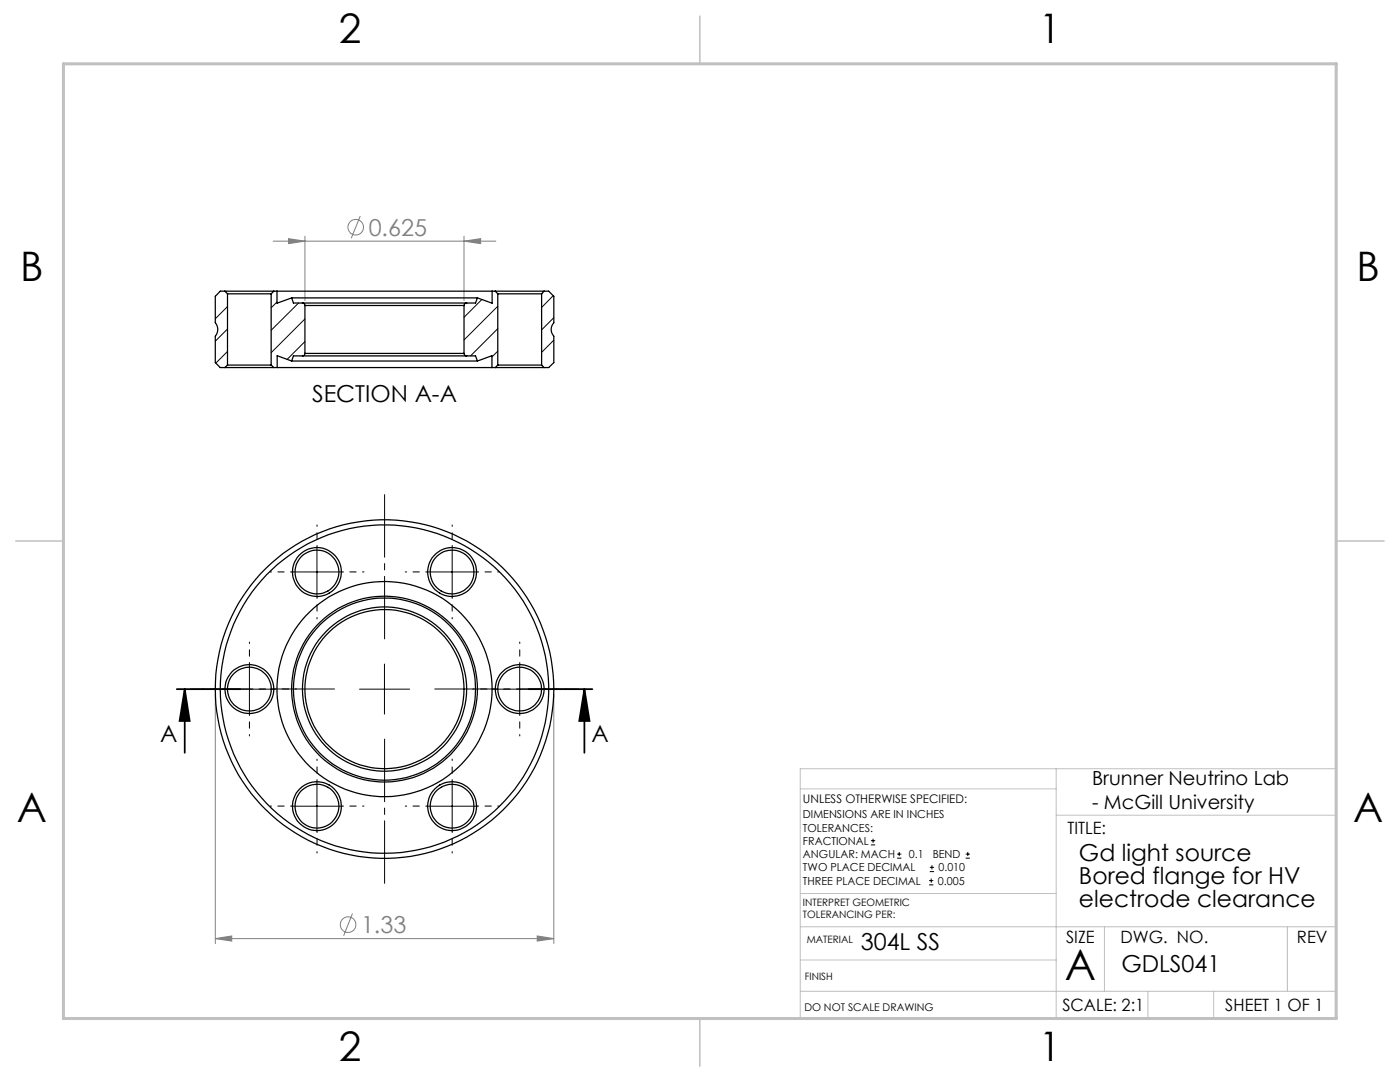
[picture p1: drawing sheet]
<svg xmlns="http://www.w3.org/2000/svg" width="279mm" height="216mm" viewBox="0 0 279 216" stroke-linecap="round" stroke-linejoin="round" font-family="sans-serif">
<g fill="none" stroke="#808080" stroke-width=".2">
<path d="M54.5 48.1h44.5M57.6 47.6l3.3 .5-3.3 .5zM60.9 47.1v12.9M71.9 43.1l-1.8 4.5M92.6 48.1l3.3-.5v1zM92.6 47.1v12.9M43 138.5v49.8M110.5 138.5v49.8M43 187.3l3.2-.5v1zM43 187.3h67.5M70.3 182.3l-1.7 4.4M107.2 186.8l3.3 .5-3.3 .5z"/>
<circle cx="71" cy="45.3" r="1.56"/>
<circle cx="69.5" cy="184.5" r="1.55"/>
</g>
<g fill="none" stroke="#000" stroke-width=".2">
<path d="M58.2 114.1h10.1M63.3 109.1v10M85.2 114.1h10M90.2 109.1v10M44.8 137.5h10M49.8 132.5v10M71.8 137.5h9.9M76.7 132.5v10M98.7 137.5h10M103.7 132.5v10M63.3 155.9v10M90.2 155.9v10"/>
<path d="M58.2 160.9h10.1M85.2 160.9h10M173.8 168.6h.9M173.8 167.7h.9M174.2 167.4v.8M179 171.2h.9M179 170.4h.9M179.5 170v.8M185.4 176.6h.9M185.4 175.7h.9M185.6 173.9h.8M185.6 173.1h.8"/>
<path d="M185.8 175.3v.8M186 172.6v.9M192.7 171.2h.9M192.7 170.4h.9M193.1 170v.8"/>
</g>
<path d="M35.3 137.5h12.7M36.9 137.5l1 6.4h-2.1zM36.9 137.5v12.7M105.5 137.5h12.7M116.6 137.5l1.1 6.4h-2.1zM116.6 137.5v12.7" fill="none" stroke="#000" stroke-width=".35"/>
<path d="M66.8 137.5h-28.8M76.8 127.5v-28.8M86.8 137.5h28.7M76.8 147.5v28.8" fill="none" stroke="#000" stroke-width=".2" stroke-dasharray="15.2 1.3 1.3 1.3" stroke-dashoffset="2.8"/>
<g fill="none" stroke="#000" stroke-width=".2" stroke-dasharray="15.2 1.3 1.3 1.3" stroke-dashoffset="15">
<path d="M58.3 114.1h-4.4M63.3 109.1v-4.3M63.3 119.1v4.4M68.3 114.1h4.3M85.2 114.1h-4.3M90.2 109.1v-4.3M90.2 119.1v4.4M95.2 114.1h4.4M44.8 137.5h-4.4M49.8 132.5v-4.4M54.8 137.5h4.3M98.7 137.5h-4.3"/>
<path d="M103.7 132.5v-4.4M108.7 137.5h4.4M49.8 142.5v4.4M63.3 155.8v-4.3M90.2 155.8v-4.3M103.7 142.5v4.4M58.3 160.8h-4.4M63.3 165.8v4.4M68.3 160.8h4.3M85.2 160.8h-4.3M90.2 165.8v4.4M95.2 160.8h4.4"/>
</g>
<path d="M159.7 157.4h51.1M210.8 153.4v49.8M159.7 178.3h51.1M210.8 162.7h55.9M159.7 184.9h107M159.7 197.8h107M159.7 191.6h51.1M220.4 184.9v12.9M229.1 197.8v5.4M242.2 197.8v5.4M256.9 184.9v12.9M26.7 203.2h240v-49.8h-107v49.8" fill="none" stroke="#c0c0c0" stroke-width=".2"/>
<path d="M139.7 3.2v9.5M3.1 107.9h9.6M266.7 107.9h9.5M139.7 203.2v9.6" fill="none" stroke="#c0c0c0" stroke-width=".3"/>
<path d="M12.7 12.7h254v190.5h-254z" fill="none" stroke="#c0c0c0" stroke-width=".6"/>
<path d="M116.6 137.5l1.1 6.4h-2.1zM36.9 137.5l1 6.4h-2.1z" fill="#000"/>
<path d="M43 187.3l3.2-.5v1zM107.2 186.8l3.3 .5-3.3 .5zM57.6 47.6l3.3 .5-3.3 .5zM92.6 48.1l3.3-.5v1z" fill="#808080"/>
<g fill="none" stroke="#000" stroke-width=".25">
<path d="M44.9 58.1h-.9l-1 1v5.3a2.11 2.11 0 0 1 0 2.7v5.3l1 .9h.9M44.9 58.1h9.7M44.9 58.1l.5 .5M45.4 58.6h8.7M45.4 58.6v14.2M54.1 58.6v14.2M54.6 58.1h.7M54.6 58.1l-.5 .5M55.3 58.1h42.9M55.3 58.1v2.4l2.9-1.1M58.2 59.4h37.1M58.2 59.4l.4 1.1h1.8"/>
<path d="M95.3 59.4l-.4 1.1h-1.8M98.2 58.1h.6M98.2 58.1v2.4l-2.9-1.1M98.8 58.1h9.8M98.8 58.1l.5 .5M99.3 58.6h8.8M99.3 58.6v14.2M108.1 58.6v14.2M108.6 58.1h.9l1 1v5.3a2.01 2.01 0 0 0 0 2.7v5.3l-1 .9h-.9M108.6 58.1l-.5 .5M44.9 73.3h9.7M45.4 72.8h8.7"/>
<path d="M45.4 72.8l-.5 .5M54.1 72.8l.5 .5M54.6 73.3h.7M55.3 73.3h42.9M58.2 72h37.1M58.2 72l-2.9-1v2.3M60.4 60.5h.2l.3 .5M60.4 71h32.7M60.4 60.5h32.7M60.4 71h-1.8l-.4 1M60.9 70.5l-.3 .4-.2 .1M60.9 70.5h31.7"/>
<path d="M60.9 61h31.7M60.9 61v9.5M92.6 70.5a.49 .49 0 0 0 .5 .5M92.6 61v9.5M93.1 60.5a.49 .49 0 0 0-.5 .5M93.1 71h1.8l.4 1M95.3 72l2.9-1v2.3M98.2 73.3h.6M98.8 73.3h9.8M99.3 72.8h8.8M99.3 72.8l-.5 .5M108.1 72.8l.5 .5"/>
<circle cx="63.2" cy="114.1" r="4.9"/>
<circle cx="63.3" cy="114.1" r="4.4"/>
<circle cx="90.2" cy="114.1" r="4.4"/>
<circle cx="90.2" cy="114.1" r="4.9"/>
<circle cx="49.8" cy="137.5" r="4.4"/>
<circle cx="49.8" cy="137.5" r="4.9"/>
<circle cx="76.7" cy="137.5" r="32.8"/>
<circle cx="76.7" cy="137.5" r="18.6"/>
<circle cx="76.7" cy="137.5" r="15.9"/>
<circle cx="76.7" cy="137.5" r="18.2"/>
<circle cx="76.7" cy="137.5" r="33.8"/>
<circle cx="76.7" cy="137.5" r="21.5"/>
<circle cx="76.8" cy="137.5" r="16.4"/>
<circle cx="103.7" cy="137.5" r="4.4"/>
<circle cx="103.7" cy="137.5" r="4.9"/>
<circle cx="63.2" cy="160.9" r="4.4"/>
<circle cx="63.3" cy="160.9" r="4.9"/>
<circle cx="90.2" cy="160.9" r="4.9"/>
<circle cx="90.2" cy="160.9" r="4.4"/>
</g>
<g fill="none" stroke="#000" stroke-width=".2">
<path d="M96.2 59.8l-3.6 3.5M110.4 59l-2.3 2.3M45.4 70.1l-2.3 2.4M45.4 61.2l-2.4 2.4M45.4 65.7l-2.4 2.4M55.3 60.3l-1.2 1.1M59.6 60.5l-5.5 5.4M60.9 63.6l-6.8 6.8M60.9 68.2l-3.6 3.5M99.3 61.1l-6.7 6.7M99.3 65.6l-5.4 5.4M99.3 70.1l-1.1 1.1"/>
<path d="M110.5 63.4l-2.4 2.4M110.5 67.9l-2.4 2.4"/>
</g>
<text font-size="8.5" x="212.5" y="195.5">A</text>
<g font-size="8.1">
<text x="67.6" y="8.5">2</text>
<text x="207.3" y="8.5">1</text>
<text x="4" y="56.2">B</text>
<text x="270.7" y="56.2">B</text>
<text x="3.3" y="164.1">A</text>
<text x="270" y="164.1">A</text>
<text x="67.6" y="211.7">2</text>
<text x="207.3" y="211.7">1</text>
</g>
<g font-size="4.7" fill="#808080">
<text x="73.6" y="47">0.625</text>
<text x="72" y="186.2">1.33</text>
</g>
<g font-size="4.7">
<text x="62.3" y="80.1">SECTION A-A</text>
<text x="32" y="148.1">A</text>
<text x="118" y="148.1">A</text>
<text x="215.3" y="171.8">Gd light source</text>
<text x="215.3" y="176.4">Bored flange for HV</text>
<text x="215.3" y="180.9">electrode clearance</text>
<text x="171.8" y="189.5">304L SS</text>
<text x="223.8" y="193.9">GDLS041</text>
</g>
<g font-size="3.9">
<text x="218" y="156.6">Brunner Neutrino Lab</text>
<text x="218" y="161.5">- McGill University</text>
</g>
<g font-size="3.4">
<text x="213" y="166.5">TITLE:</text>
<text x="212.8" y="188.1">SIZE</text>
<text x="223.6" y="188.1">DWG. NO.</text>
<text x="258.8" y="188.1">REV</text>
<text x="212" y="201.7">SCALE: 2:1</text>
<text x="244.5" y="201.7">SHEET 1 OF 1</text>
</g>
<text font-size="2.4" x="160.3" y="160.1">UNLESS OTHERWISE SPECIFIED:</text>
<g font-size="2.2">
<text x="160.3" y="163.3">DIMENSIONS ARE IN INCHES</text>
<text x="160.3" y="165.9">TOLERANCES:</text>
<text x="160.3" y="168.6">FRACTIONAL</text>
<text x="160.3" y="171.2">ANGULAR: MACH</text>
<text x="160.3" y="173.9">TWO PLACE DECIMAL</text>
<text x="181.4" y="171.2">0.1</text>
<text x="186.1" y="171.2">BEND</text>
<text x="187.3" y="173.9">0.010</text>
<text x="160.3" y="176.5">THREE PLACE DECIMAL</text>
<text x="187.2" y="176.5">0.005</text>
</g>
<text font-size="2.1" x="160.5" y="201.7">DO NOT SCALE DRAWING</text>
<g font-size="2">
<text x="160.3" y="180.7">INTERPRET GEOMETRIC</text>
<text x="160.3" y="183.2">TOLERANCING PER:</text>
<text x="161" y="188.1">MATERIAL</text>
<text x="160.6" y="195.6">FINISH</text>
</g>
</svg>
